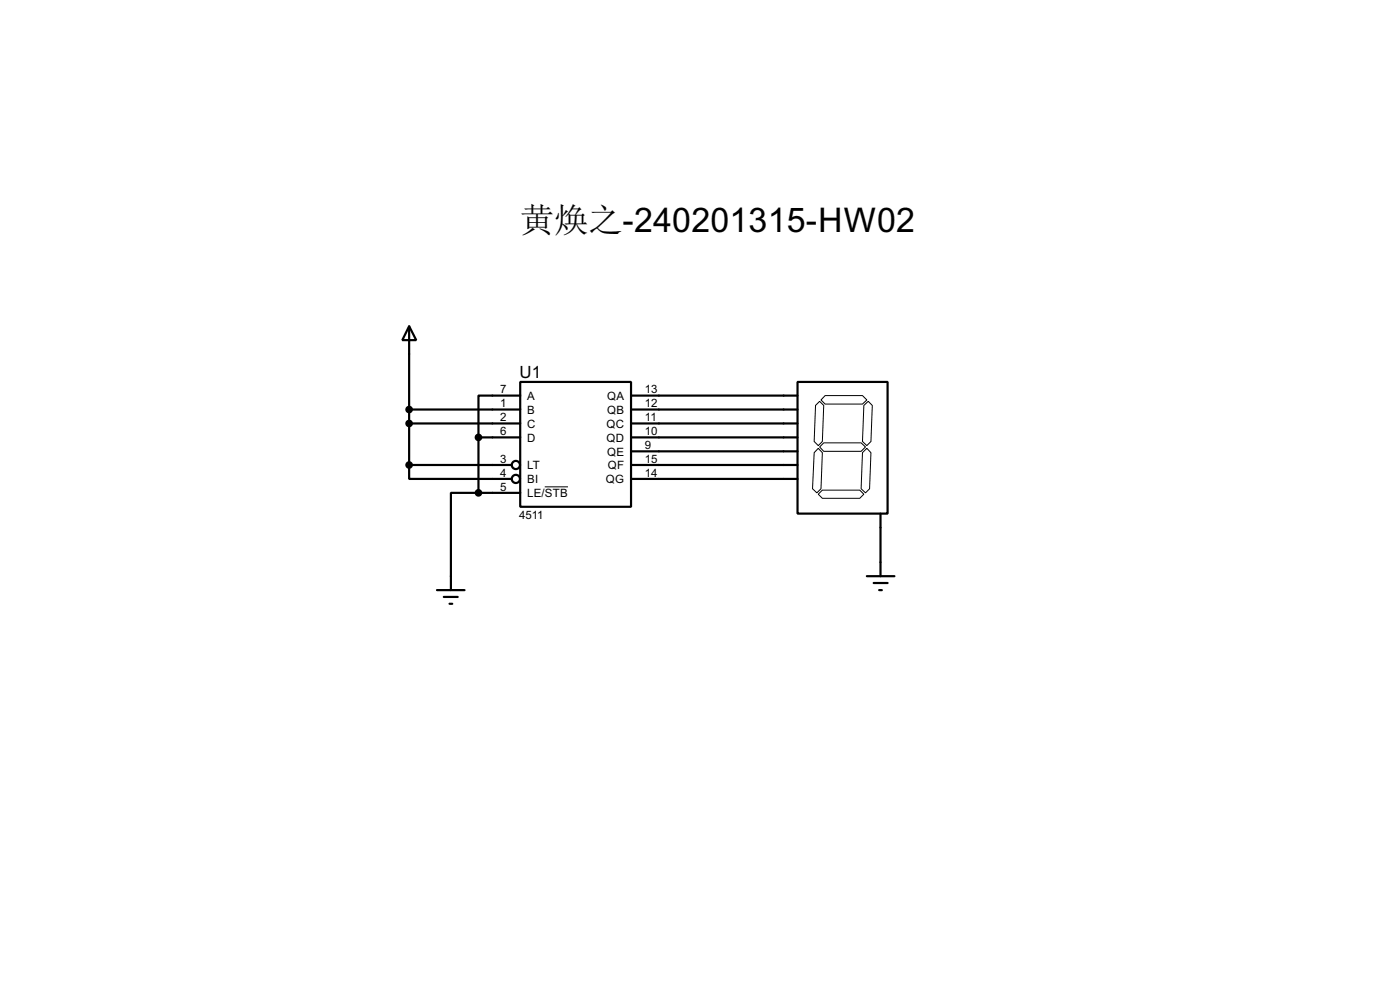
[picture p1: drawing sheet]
<svg xmlns="http://www.w3.org/2000/svg" width="256mm" height="180mm" viewBox="0 0 256 180" stroke-linecap="round" stroke-linejoin="round" font-family="sans-serif">
<g fill="none" stroke="#000" stroke-width=".4">
<path d="M75 59.7l1.3 2.6h-2.6zM75 59.7v25.4M75 75h20.3M75 77.5h20.3M95.3 69.9h20.3v22.9h-20.3zM95.3 72.4h-7.6v7.7M115.6 72.4h30.5M115.6 75h30.5M115.6 77.5h30.5M146.1 69.9h16.5v24.1h-16.5zM75 85.1v2.6h18.8M75 85.1h18.8"/>
<path d="M87.7 90.2h-5.1v17.8M87.7 80.1h7.6M87.7 90.2h7.6M87.7 80.1v10.1M115.6 80.1h30.5M115.6 82.6h30.5M115.6 85.1h30.5M115.6 87.7h30.5M161.3 94v11.5M80.1 108h5M81.3 109.3h2.6M82.4 110.5h.5"/>
<path d="M158.8 105.5h5.1M160.1 106.7h2.5M161.1 108h.5"/>
<circle cx="94.5" cy="87.7" r=".75"/>
<circle cx="94.5" cy="85.1" r=".75"/>
</g>
<path d="M149.4 74.2l.8-.7 .7 .7-.2 6.6-.8 .8-.7-.8zM151.2 72.4h6.8l.8 .8-.8 .8h-6.8l-.8-.8zM158.3 74.2l.8-.7 .7 .7-.2 6.6-.8 .8-.8-.8zM99.8 89.1h4.3M149.9 82.1l.8 .8-.3 6.6-.7 .7-.8-.7 .3-6.6zM150.2 81.8l.7-.7h6.9l.8 .7-.8 .8h-6.9zM150.7 89.7h6.8l.8 .8-.8 .7h-6.8l-.8-.7zM158 82.9l.8-.8 .8 .8-.3 6.6-.7 .7-.8-.7z" fill="none" stroke="#000" stroke-width=".18"/>
<g fill="#000" stroke="#000" stroke-width=".4">
<circle cx="74.9" cy="75" r=".5"/>
<circle cx="74.9" cy="77.5" r=".5"/>
<circle cx="74.9" cy="85.1" r=".5"/>
<circle cx="87.6" cy="80.1" r=".5"/>
<circle cx="87.6" cy="90.2" r=".5"/>
</g>
<text font-size="6.3" x="95.3" y="42.6">黄焕之-240201315-HW02</text>
<text font-size="3.5" x="95.2" y="69.1">U1</text>
<g font-size="2.4">
<text x="91.6" y="72">7</text>
<text x="118.2" y="72">13</text>
<text x="91.6" y="74.6">1</text>
<text x="91.6" y="77.1">2</text>
<text x="96.6" y="73.2">A</text>
<text x="96.6" y="75.8">B</text>
<text x="111.2" y="73.2">QA</text>
<text x="111.2" y="75.8">QB</text>
<text x="118.2" y="74.6">12</text>
<text x="118.2" y="77.1">11</text>
<text x="91.6" y="79.7">6</text>
<text x="96.6" y="78.3">C</text>
<text x="96.6" y="80.8">D</text>
<text x="111.1" y="78.3">QC</text>
<text x="111.1" y="80.8">QD</text>
<text x="111.2" y="83.4">QE</text>
<text x="118.2" y="79.7">10</text>
<text x="118.2" y="82.2">9</text>
<text x="91.6" y="84.7">3</text>
<text x="91.6" y="87.3">4</text>
<text x="91.6" y="89.8">5</text>
<text x="96.6" y="85.9">LT</text>
<text x="96.6" y="88.5">BI</text>
<text x="111" y="88.5">QG</text>
<text x="111.3" y="85.9">QF</text>
<text x="118.2" y="84.7">15</text>
<text x="118.2" y="87.3">14</text>
<text x="95.1" y="95">4511</text>
<text x="96.6" y="91">LE/STB</text>
</g>
</svg>
